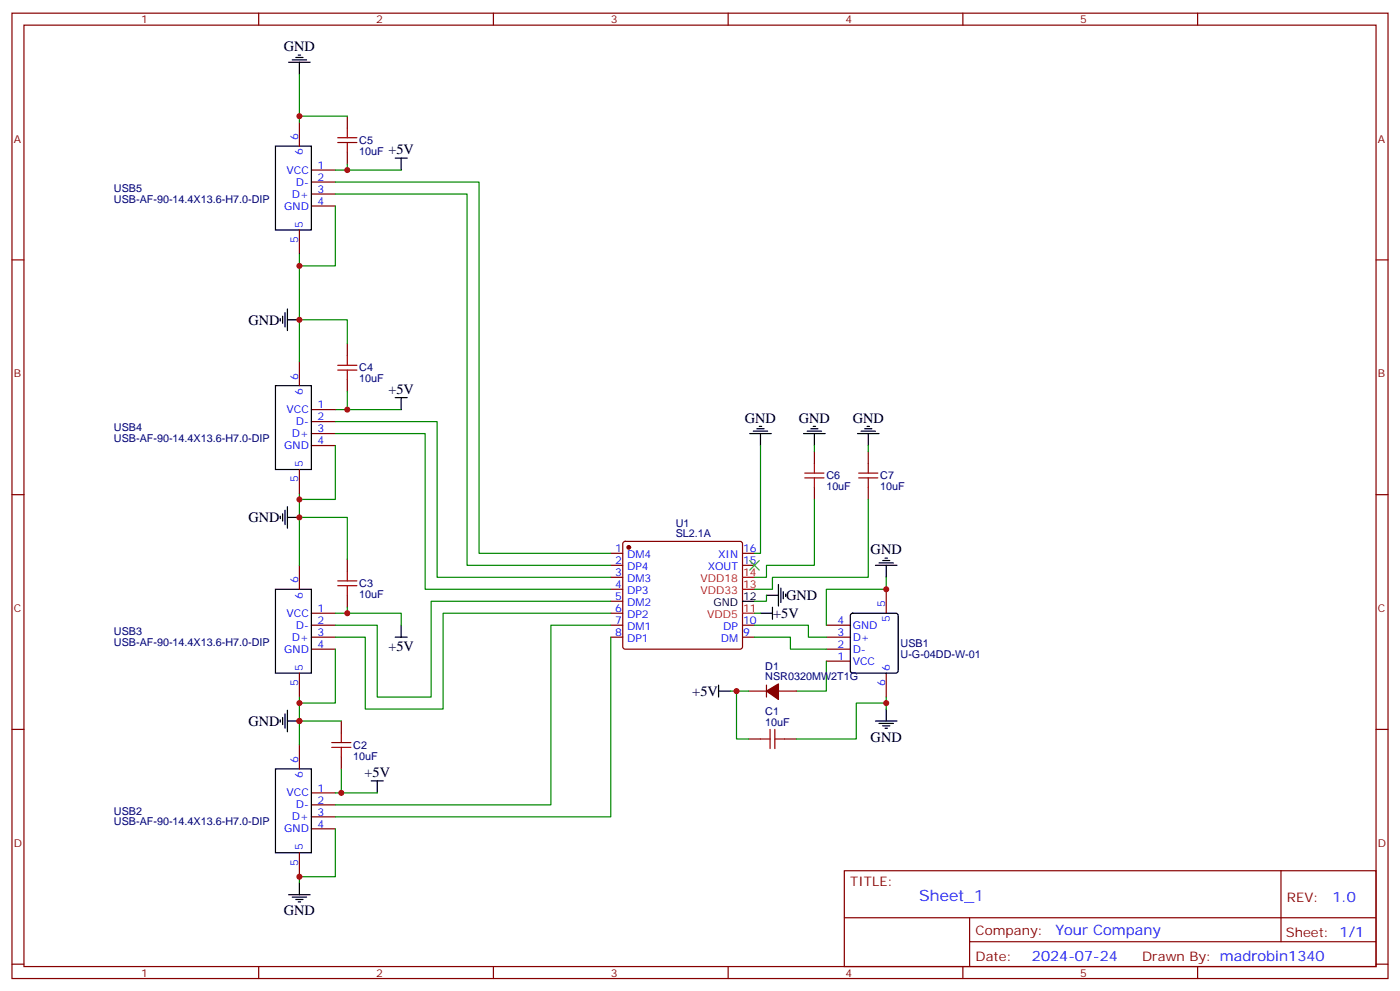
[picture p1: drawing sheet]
<svg xmlns="http://www.w3.org/2000/svg" width="412mm" height="292mm" viewBox="0 0 412 292" stroke-linecap="round" stroke-linejoin="round" font-family="sans-serif">
<g fill="none" stroke="#870000" stroke-width=".35">
<path d="M3.5 3.9h405.4v284.3h-405.4zM7.1 7.4h398.2v277.3h-398.2zM76.2 3.9v3.5M145.3 3.9v3.5M214.5 3.9v3.5M283.6 3.9v3.5M352.8 3.9v3.5M88.2 36v7M102.3 34.2v3.5M91.7 50.1h7.1M91.7 53.6h7.1M91.7 57.2h7.1"/>
<path d="M102.3 44.8v3.5M3.5 76.6h3.6M88.2 67.7v7.1M91.7 60.7h7.1M405.3 76.6h3.6M88.2 106.5v7.1M102.3 101.2v3.6M102.3 111.8v3.6M88.2 138.3v7M91.7 120.7h7.1M91.7 124.2h7.1M91.7 127.7h7.1"/>
<path d="M91.7 131.2h7.1M239.9 133v3.5M255.8 133v3.5M3.5 145.7h3.6M183.7 159.7l.4-.2h33.9l.5 .2 .2 .5v30.3l-.2 .5-.5 .2h-33.9l-.4-.2-.3-.5v-30.3zM239.9 143.6v3.5M255.8 143.6v3.5M405.3 145.7h3.6M88.2 166.5v7.1M102.3 164.7v3.6M102.3 175.3v3.6M179.9 163h3.5"/>
<path d="M179.9 166.5h3.5M179.9 170h3.5M179.9 173.6h3.5M179.9 177.1h3.5M218.7 163h3.5M218.7 166.5h3.5M261.1 173.6v7M88.2 198.3v7M91.7 184.2h7.1M91.7 187.7h7.1M91.7 191.2h7.1M91.7 180.6h7.1"/>
<path d="M179.9 184.2h3.5M179.9 187.7h3.5M179.9 180.6h3.5M218.7 184.2h3.5M218.7 187.7h3.5M243.4 184.2h7.1M243.4 187.7h7.1M243.4 191.2h7.1M243.4 194.7h7.1M261.1 198.3v7M3.5 214.8h3.6M88.2 219.4v7.1"/>
<path d="M100.5 212.4v3.5M220.5 203.6h5.3M220.5 217.7h3.5M225.8 201.8v3.5M229.3 203.6h5.3M231.1 217.7h3.5M405.3 214.8h3.6M91.7 233.5h7.1M91.7 237.1h7.1M100.5 223v3.5M88.2 251.2v7M91.7 240.6h7.1"/>
<path d="M91.7 244.1h7.1M248.7 256.5h156.6v28.2h-156.6zM377.3 256.5v20.9M248.7 270.3h156.5M285.6 277.4h119.6M285.6 270.3v14.1M3.5 284h3.6M76.2 284.7v3.5M145.3 284.7v3.5M214.5 284.7v3.5M283.6 284.7v3.5M352.8 284.7v3.5"/>
<path d="M405.3 284h3.6"/>
</g>
<g fill="none" stroke="#000" stroke-width=".35">
<path d="M85 18.3h6.4M86.1 17.6h4.2M87.1 16.9h2.2M87.8 16.2h.7M88.2 18.3v3.6M81.1 43h10.6v24.7h-10.6zM116.4 46.6h3.5M118.2 46.6v3.5M82.5 93.8v.7M83.3 93.1v2.2M84 92.1v4.2M84.7 91v6.4"/>
<path d="M84.7 94.2h3.5M81.1 113.6h10.6v24.7h-10.6zM116.4 117.1h3.5M118.2 117.1v3.6M220.8 127.7h6.4M221.9 127h4.2M223 126.3h2.1M223.7 125.6h.7M224 127.7v3.5M236.7 127.7h6.4M237.8 127h4.2M238.8 126.3h2.1"/>
<path d="M239.5 125.6h.7M239.9 127.7v3.5M252.6 127.7h6.3M253.6 127h4.3M254.7 126.3h2.1M255.4 125.6h.7M255.8 127.7v3.5M82.5 152v.8M83.3 151.3v2.2M84 150.3v4.2M84.7 152.4h3.5M84.7 149.2v6.4"/>
<path d="M81.1 173.6h10.6v24.7h-10.6zM218.7 177.1h3.5M225.8 175.3h3.5M227.5 178.9v3.5M229.3 172.2v6.3M230 173.2v4.2M230.7 174.3v2.1M231.4 175v.7M257.9 166.5h6.3M258.9 165.8h4.3M260 165.1h2.1M260.7 164.4h.7"/>
<path d="M261.1 166.5v3.5M116.4 187.7h3.5M118.2 184.2v3.5M224 180.6h3.5M250.7 180.8l.5-.2h12.7l.5 .2 .2 .5v16.3l-.3 .5-.4 .2h-12.7l-.5-.3-.2-.4v-16.3zM82.5 212v.7M83.3 211.3v2.1M84 210.3v4.2M84.7 209.2v6.3M84.7 212.4h3.5M211.7 203.6h3.5M211.7 201.8v3.5"/>
<path d="M257.9 212.4h6.3M258.9 213.1h4.3M260 213.8h2.1M260.7 214.5h.7M261.1 208.8v3.6M81.1 226.5h10.6v24.7h-10.6zM109.4 230h3.5M111.1 230v3.5M88.2 260v3.5M85 263.5h6.4M86.1 264.2h4.2M87.1 264.9h2.2"/>
<path d="M87.8 265.6h.7"/>
</g>
<g fill="#870000" stroke="#870000" stroke-width=".35">
<path d="M225.8 203.6l3.5-2.2v4.6z"/>
<circle cx="185.2" cy="161.2" r=".53"/>
</g>
<path d="M218.7 173.6h3.5M218.7 170h3.5M218.7 180.6h3.5" fill="none" stroke="#f00" stroke-width=".35"/>
<g fill="none" stroke="#008700" stroke-width=".35">
<path d="M88.2 21.9v14.1M88.2 34.2h14.1M98.8 57.2h38.8v109.3h42.3M98.8 53.6h42.3v109.4h38.8M98.8 50.1h19.4M102.3 48.3v1.8M88.2 74.8v19.4h14.1v7M98.8 60.7v17.6h-10.6M88.2 94.2v12.3M102.3 115.4v5.3M98.8 127.7h26.4v45.9h54.7M98.8 124.2h30v45.8h51.1"/>
<path d="M98.8 131.2v15.9h-10.6M98.8 120.7h19.4M224 131.2v31.8h-1.8M239.9 131.2v1.8M255.8 131.2v1.8M88.2 152.4h14.1v12.3M88.2 145.3v21.2M239.9 147.1v19.4h-14.1v3.5h-3.6M255.8 147.1v22.9h-28.3v3.6h-5.3M102.3 178.9v1.7M179.9 177.1h-52.9v28.2h-15.9v-21.1h-12.3M225.8 175.3v1.8h-3.6"/>
<path d="M261.1 170v3.6h-17.7v10.6M98.8 180.6h19.4v3.6M98.8 191.2v15.9h-10.6M179.9 187.7v52.9h-81.1M179.9 184.2h-17.6v52.9h-63.5M179.9 180.6h-49.4v28.2h-22.9v-21.1h-8.8M222.2 187.7h10.6v3.5h10.6M222.2 184.2h15.9v3.5h5.3M222.2 180.6h1.8M243.4 194.7v8.9h-8.8M88.2 205.3v14.1M88.2 212.4h12.3"/>
<path d="M215.2 203.6h5.3M217 203.6v14.1h3.5M261.1 207.1h-8.9v10.6h-17.6M261.1 205.3v3.5M98.8 233.5h12.3M100.5 226.5v7M98.8 244.1v14.1h-10.6v1.8"/>
</g>
<g fill="none" stroke="#a10000" stroke-width=".35">
<path d="M102.3 37.7v2.9M99.5 42h5.6M99.5 40.6h5.6M102.3 42v2.8M99.5 109h5.6M99.5 107.6h5.6M102.3 104.8v2.8M102.3 109v2.8M237.1 139.3h5.6M239.9 136.5v2.8M252.9 139.3h5.7M255.8 136.5v2.8"/>
<path d="M237.1 140.8h5.6M239.9 140.8v2.8M252.9 140.8h5.7M255.8 140.8v2.8M99.5 172.5h5.6M99.5 171.1h5.6M102.3 168.3v2.8M102.3 172.5v2.8M97.7 218.7h5.7M100.5 215.9v2.8M224 217.7h2.8M226.8 214.8v5.7"/>
<path d="M228.2 217.7h2.9M228.2 214.8v5.7M97.7 220.1h5.7M100.5 220.1v2.9"/>
</g>
<path d="M220.8 165.1l2.9 2.8M223.7 165.1l-2.9 2.8" fill="none" stroke="#3c3" stroke-width=".35"/>
<g fill="#c00">
<circle cx="88.2" cy="212.4" r=".88"/>
<circle cx="217" cy="203.6" r=".88"/>
<circle cx="261.1" cy="207.1" r=".88"/>
<circle cx="100.5" cy="233.5" r=".88"/>
<circle cx="102.3" cy="180.6" r=".88"/>
<circle cx="88.2" cy="152.4" r=".88"/>
<circle cx="88.2" cy="258.2" r=".88"/>
<circle cx="88.2" cy="34.2" r=".88"/>
<circle cx="102.3" cy="50.1" r=".88"/>
<circle cx="88.2" cy="207.1" r=".88"/>
<circle cx="88.2" cy="147.1" r=".88"/>
<circle cx="88.2" cy="78.3" r=".88"/>
<circle cx="88.2" cy="94.2" r=".88"/>
<circle cx="102.3" cy="120.6" r=".88"/>
<circle cx="261.1" cy="173.6" r=".88"/>
</g>
<text font-size="4.6" fill="#00f" x="270.8" y="265.5">Sheet_1</text>
<g font-size="4.2">
<text x="83.6" y="15.1">GND</text>
<text x="114.4" y="45.4">+5V</text>
<text x="73.2" y="95.6">GND</text>
<text x="114.4" y="116">+5V</text>
<text x="219.4" y="124.5">GND</text>
<text x="235.3" y="124.5">GND</text>
<text x="251.2" y="124.5">GND</text>
<text x="73.2" y="153.8">GND</text>
<text x="256.5" y="163.3">GND</text>
<text x="231.6" y="176.8">GND</text>
<text x="227.7" y="182">+5V</text>
<text x="114.4" y="191.6">+5V</text>
<text x="203.9" y="205">+5V</text>
<text x="73.2" y="213.8">GND</text>
<text x="256.5" y="218.4">GND</text>
<text x="107.3" y="228.9">+5V</text>
<text x="83.6" y="269.6">GND</text>
</g>
<g font-size="4.2" fill="#00f">
<text x="392.5" y="265.7">1.0</text>
<text x="310.9" y="275.3">Your Company</text>
<text x="304" y="283.1">2024-07-24</text>
</g>
<g font-size="3.9" fill="#800">
<text x="250.5" y="261.1">TITLE:</text>
<text x="379.1" y="265.7">REV:</text>
<text x="287.4" y="275.3">Company:</text>
<text x="378.7" y="275.9">Sheet: 1/1</text>
<text x="287.4" y="282.9">Date:</text>
<text x="336.4" y="283">Drawn By: madrobin1340</text>
</g>
<g font-size="3.2" fill="#800">
<text x="41.6" y="6.9">1</text>
<text x="110.8" y="6.9">2</text>
<text x="179.9" y="6.9">3</text>
<text x="249.1" y="6.9">4</text>
<text x="318.2" y="6.9">5</text>
<text x="4.1" y="42">A</text>
<text x="405.9" y="42">A</text>
<text x="4.1" y="111.1">B</text>
<text x="405.9" y="111.1">B</text>
<text x="4.1" y="180.3">C</text>
<text x="405.9" y="180.3">C</text>
<text x="4.1" y="249.4">D</text>
<text x="405.9" y="249.4">D</text>
<text x="41.6" y="287.7">1</text>
<text x="110.8" y="287.7">2</text>
<text x="179.9" y="287.7">3</text>
<text x="249.1" y="287.7">4</text>
<text x="318.2" y="287.7">5</text>
</g>
<g font-size="3.2" fill="#00f">
<text x="87.8" y="41.3" transform="rotate(-90 87.8 41.3)">6</text>
<text x="89.3" y="45.8" transform="rotate(-90 89.3 45.8)">6</text>
<text x="84.4" y="51.2">VCC</text>
<text x="93.5" y="49.7">1</text>
<text x="93.5" y="53.3">2</text>
<text x="86" y="58.2">D+</text>
<text x="87.1" y="54.7">D-</text>
<text x="93.5" y="56.8">3</text>
<text x="83.7" y="61.7">GND</text>
<text x="93.5" y="60.3">4</text>
<text x="87.8" y="71.5" transform="rotate(-90 87.8 71.5)">5</text>
<text x="89.3" y="67" transform="rotate(-90 89.3 67)">5</text>
<text x="87.8" y="111.8" transform="rotate(-90 87.8 111.8)">6</text>
<text x="89.3" y="116.3" transform="rotate(-90 89.3 116.3)">6</text>
<text x="84.4" y="121.7">VCC</text>
<text x="87.1" y="125.2">D-</text>
<text x="93.5" y="120.3">1</text>
<text x="93.5" y="123.8">2</text>
<text x="86" y="128.8">D+</text>
<text x="93.5" y="127.4">3</text>
<text x="93.5" y="130.9">4</text>
<text x="83.7" y="132.3">GND</text>
<text x="89.3" y="137.6" transform="rotate(-90 89.3 137.6)">5</text>
<text x="87.8" y="142.1" transform="rotate(-90 87.8 142.1)">5</text>
<text x="181.3" y="162.6">1</text>
<text x="181.3" y="166.2">2</text>
<text x="184.7" y="164.4">DM4</text>
<text x="184.7" y="167.9">DP4</text>
<text x="208.5" y="167.9">XOUT</text>
<text x="211.5" y="164.4">XIN</text>
<text x="218.9" y="166.2">15</text>
<text x="218.9" y="162.6">16</text>
<text x="87.8" y="171.8" transform="rotate(-90 87.8 171.8)">6</text>
<text x="181.3" y="169.7">3</text>
<text x="181.3" y="173.2">4</text>
<text x="184.7" y="171.5">DM3</text>
<text x="89.3" y="176.3" transform="rotate(-90 89.3 176.3)">6</text>
<text x="181.3" y="176.7">5</text>
<text x="184.7" y="175">DP3</text>
<text x="184.7" y="178.5">DM2</text>
<text x="260.7" y="178.9" transform="rotate(-90 260.7 178.9)">5</text>
<text x="84.4" y="181.7">VCC</text>
<text x="87.1" y="185.2">D-</text>
<text x="93.5" y="180.3">1</text>
<text x="93.5" y="183.8">2</text>
<text x="181.3" y="180.3">6</text>
<text x="181.3" y="183.8">7</text>
<text x="184.7" y="182">DP2</text>
<text x="184.7" y="185.6">DM1</text>
<text x="213.1" y="185.6">DP</text>
<text x="218.9" y="183.8">10</text>
<text x="246.7" y="183.8">4</text>
<text x="251.2" y="185.2">GND</text>
<text x="262.1" y="183.3" transform="rotate(-90 262.1 183.3)">5</text>
<text x="86" y="188.7">D+</text>
<text x="93.5" y="187.3">3</text>
<text x="93.5" y="190.9">4</text>
<text x="181.3" y="187.3">8</text>
<text x="184.7" y="189.1">DP1</text>
<text x="212.3" y="189.1">DM</text>
<text x="218.9" y="187.3">9</text>
<text x="246.7" y="187.3">3</text>
<text x="246.7" y="190.9">2</text>
<text x="251.2" y="188.7">D+</text>
<text x="83.7" y="192.3">GND</text>
<text x="89.3" y="197.6" transform="rotate(-90 89.3 197.6)">5</text>
<text x="246.7" y="194.4">1</text>
<text x="251.2" y="192.3">D-</text>
<text x="251.2" y="195.8">VCC</text>
<text x="262.1" y="197.6" transform="rotate(-90 262.1 197.6)">6</text>
<text x="87.8" y="202" transform="rotate(-90 87.8 202)">5</text>
<text x="260.7" y="202" transform="rotate(-90 260.7 202)">6</text>
<text x="87.8" y="224.7" transform="rotate(-90 87.8 224.7)">6</text>
<text x="89.3" y="229.2" transform="rotate(-90 89.3 229.2)">6</text>
<text x="93.5" y="233.2">1</text>
<text x="84.4" y="234.6">VCC</text>
<text x="87.1" y="238.1">D-</text>
<text x="93.5" y="236.7">2</text>
<text x="83.7" y="245.2">GND</text>
<text x="86" y="241.7">D+</text>
<text x="93.5" y="240.2">3</text>
<text x="93.5" y="243.8">4</text>
<text x="89.3" y="250.5" transform="rotate(-90 89.3 250.5)">5</text>
<text x="87.8" y="255" transform="rotate(-90 87.8 255)">5</text>
</g>
<g font-size="3.2" fill="#000080">
<text x="105.8" y="45.6">10uF</text>
<text x="105.8" y="42.4">C5</text>
<text x="33.6" y="59.7">USB-AF-90-14.4X13.6-H7.0-DIP</text>
<text x="33.6" y="56.5">USB5</text>
<text x="105.8" y="112.6">10uF</text>
<text x="105.8" y="109.4">C4</text>
<text x="33.6" y="130.2">USB-AF-90-14.4X13.6-H7.0-DIP</text>
<text x="33.6" y="127.1">USB4</text>
<text x="243.4" y="141.2">C6</text>
<text x="259.3" y="141.2">C7</text>
<text x="243.4" y="144.3">10uF</text>
<text x="259.3" y="144.3">10uF</text>
<text x="199" y="155.1">U1</text>
<text x="199" y="158.3">SL2.1A</text>
<text x="105.8" y="172.9">C3</text>
<text x="105.8" y="176.1">10uF</text>
<text x="33.6" y="190.2">USB-AF-90-14.4X13.6-H7.0-DIP</text>
<text x="33.6" y="187">USB3</text>
<text x="265.3" y="190.6">USB1</text>
<text x="225.4" y="197.2">D1</text>
<text x="265.3" y="193.7">U-G-04DD-W-01</text>
<text x="225.4" y="200.4">NSR0320MW2T1G</text>
<text x="225.4" y="213.8">10uF</text>
<text x="225.4" y="210.6">C1</text>
<text x="104.1" y="220.5">C2</text>
<text x="104.1" y="223.7">10uF</text>
<text x="33.6" y="239.9">USB2</text>
<text x="33.6" y="243.1">USB-AF-90-14.4X13.6-H7.0-DIP</text>
</g>
<g font-size="3.2" fill="#f00">
<text x="206.3" y="171.5">VDD18</text>
<text x="218.9" y="173.2">13</text>
<text x="218.9" y="169.7">14</text>
<text x="206.3" y="175">VDD33</text>
<text x="208.3" y="182">VDD5</text>
<text x="218.9" y="180.3">11</text>
</g>
<g font-size="3.2">
<text x="210.1" y="178.5">GND</text>
<text x="218.9" y="176.7">12</text>
</g>
</svg>
